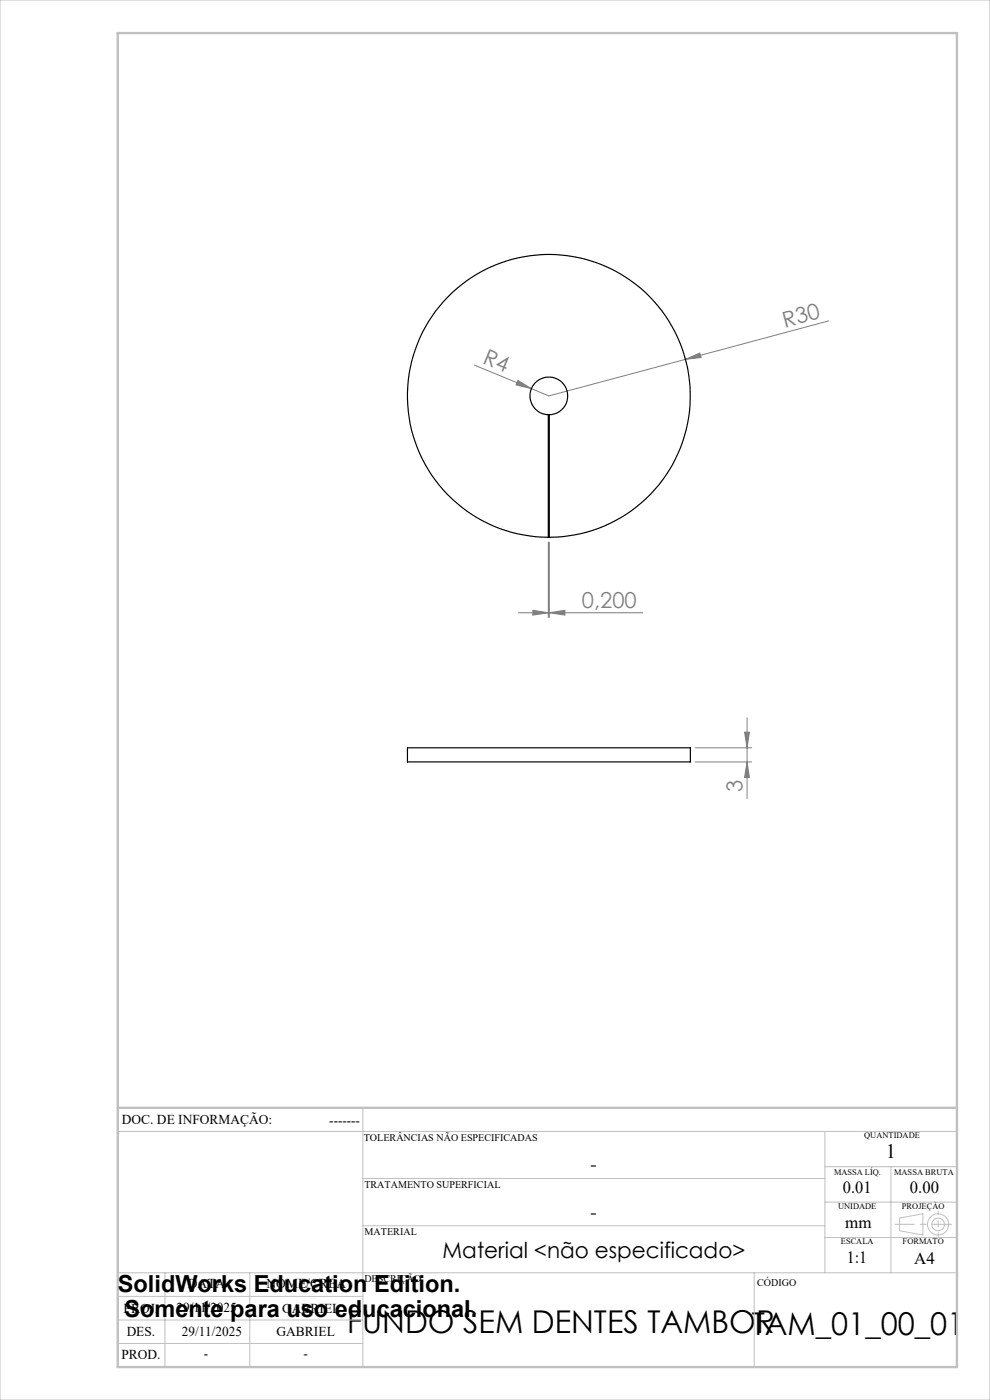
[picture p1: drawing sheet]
<svg xmlns="http://www.w3.org/2000/svg" width="210mm" height="297mm" viewBox="0 0 210 297" stroke-linecap="round" stroke-linejoin="round" font-family="sans-serif">
<g fill="none" stroke="#c0c0c0" stroke-width=".21">
<path d="M0 0h210v297h-210zM77 235v55M25 240h178M77 250h98M175 240v30M175 255h28M175 247.5h28M189 247.5v22.5M190.8 258.4l5-.9v4.5l-5-.9zM25 275h52M25 270h178M35 270v20"/>
<path d="M53 270v20M77 260h98M160 270v20M175 262.5h28M25 285h52M25 280h52"/>
<circle cx="199" cy="259.7" r="1.34"/>
<circle cx="199" cy="259.7" r="2.25"/>
</g>
<g fill="none" stroke="#808080" stroke-width=".21">
<path d="M100.6 77.5l12.1 4.9M145.4 76.2l3-1.3 .3 .9zM175.8 68.1l-59.4 15.9-3.7-1.6M109.9 80.7l2.8 1.7-3.2-.7zM116.3 115v16M116.5 115v16M110 130h26.3M113 129.5l3.3 .5-3.3 .5zM116.5 130l3.3-.5v1zM147.4 158.6h12.1M157.9 155.3h1.1l-.5 3.3zM158.5 152.3v17.1"/>
<path d="M147.4 161.6h12.1M158.5 161.6l.5 3.3h-1.1z"/>
</g>
<path d="M201.8 259.7h-11.9" fill="none" stroke="#c0c0c0" stroke-width=".21" stroke-dasharray="15.2 1.3 1.3 1.3" stroke-dashoffset="11.2"/>
<path d="M199 256.9v5.4" fill="none" stroke="#c0c0c0" stroke-width=".21" stroke-dasharray="15.2 1.3 1.3 1.3" stroke-dashoffset="14.4"/>
<path d="M25 7h178v283h-178zM25 235h178" fill="none" stroke="#c0c0c0" stroke-width=".5"/>
<g fill="#808080">
<path d="M109.9 80.7l2.8 1.7-3.2-.7z"/>
<path d="M145.4 76.2l3-1.3 .3 .9z"/>
<path d="M116.5 130l3.3-.5v1zM113 129.5l3.3 .5-3.3 .5z"/>
<path d="M158.5 161.6l.5 3.3h-1.1zM157.9 155.3h1.1l-.5 3.3z"/>
</g>
<path d="M95 63a30 30 0 0 1 49.1 9.3 30 30 0 0 1-27.6 41.7v-26a4 4 0 0 0 3.4-6 4 4 0 0 0-6.9 0 4 4 0 0 0 3.3 6v26a30 30 0 0 1-27.6-18.4 30 30 0 0 1 6.3-32.6zM86.4 158.6h60v3h-60z" fill="none" stroke="#000" stroke-width=".25"/>
<g font-size="6.7">
<text x="73.6" y="282.7">FUNDO SEM DENTES TAMBOR</text>
<text x="159.4" y="283.1">TAM_01_00_01</text>
</g>
<g font-size="5">
<text x="25" y="274">SolidWorks Education Edition.</text>
<text x="26.4" y="279.5">Somente para uso educacional.</text>
</g>
<g font-size="4.7" fill="#808080">
<text x="166.5" y="69.5" transform="rotate(-15 166.5 69.5)">R30</text>
<text x="102.2" y="77" transform="rotate(23 102.2 77)">R4</text>
<text x="123.4" y="129">0,200</text>
<text x="157.5" y="168.1" transform="rotate(-90 157.5 168.1)">3</text>
</g>
<text font-size="4.7" x="93.9" y="266.8">Material &lt;não especificado&gt;</text>
<text font-size="4.3" x="188" y="245.8">1</text>
<g font-size="4">
<text x="125.2" y="248.4">-</text>
<text x="125.2" y="258.6">-</text>
</g>
<g font-size="3.6">
<text x="178.8" y="253.1">0.01</text>
<text x="193" y="253.1">0.00</text>
<text x="179.3" y="260.6">mm</text>
<text x="179.6" y="267.9">1:1</text>
<text x="193.9" y="268.1">A4</text>
</g>
<g font-size="2.9">
<text x="25.9" y="238.4">DOC. DE INFORMAÇÃO:</text>
<text x="69.8" y="238.6">-------</text>
<text x="39.9" y="273.2">DATA</text>
<text x="56.5" y="273.2">NOME/CREA</text>
<text x="26.2" y="278.6">PROJ.</text>
<text x="37.4" y="278.2">29/11/2025</text>
<text x="59.8" y="278.6">GABRIEL</text>
<text x="26.9" y="283.4">DES.</text>
<text x="38.6" y="283.4">29/11/2025</text>
<text x="58.7" y="283.4">GABRIEL</text>
<text x="25.7" y="288.3">PROD.</text>
<text x="43.3" y="288">-</text>
<text x="64.4" y="288">-</text>
</g>
<g font-size="2.2">
<text x="77.2" y="242.1">TOLERÂNCIAS NÃO ESPECIFICADAS</text>
<text x="77.3" y="251.9">TRATAMENTO SUPERFICIAL</text>
<text x="77.3" y="261.9">MATERIAL</text>
<text x="77.3" y="272.1">DESCRIÇÃO</text>
<text x="160.6" y="272.8">CÓDIGO</text>
</g>
<g font-size="1.8">
<text x="183.3" y="241.4">QUANTIDADE</text>
<text x="176.9" y="249.2">MASSA LÍQ.</text>
<text x="189.7" y="249.2">MASSA BRUTA</text>
<text x="177.8" y="256.5">UNIDADE</text>
<text x="191.3" y="256.5">PROJEÇÃO</text>
<text x="178.4" y="264">ESCALA</text>
<text x="191.5" y="264">FORMATO</text>
</g>
</svg>
